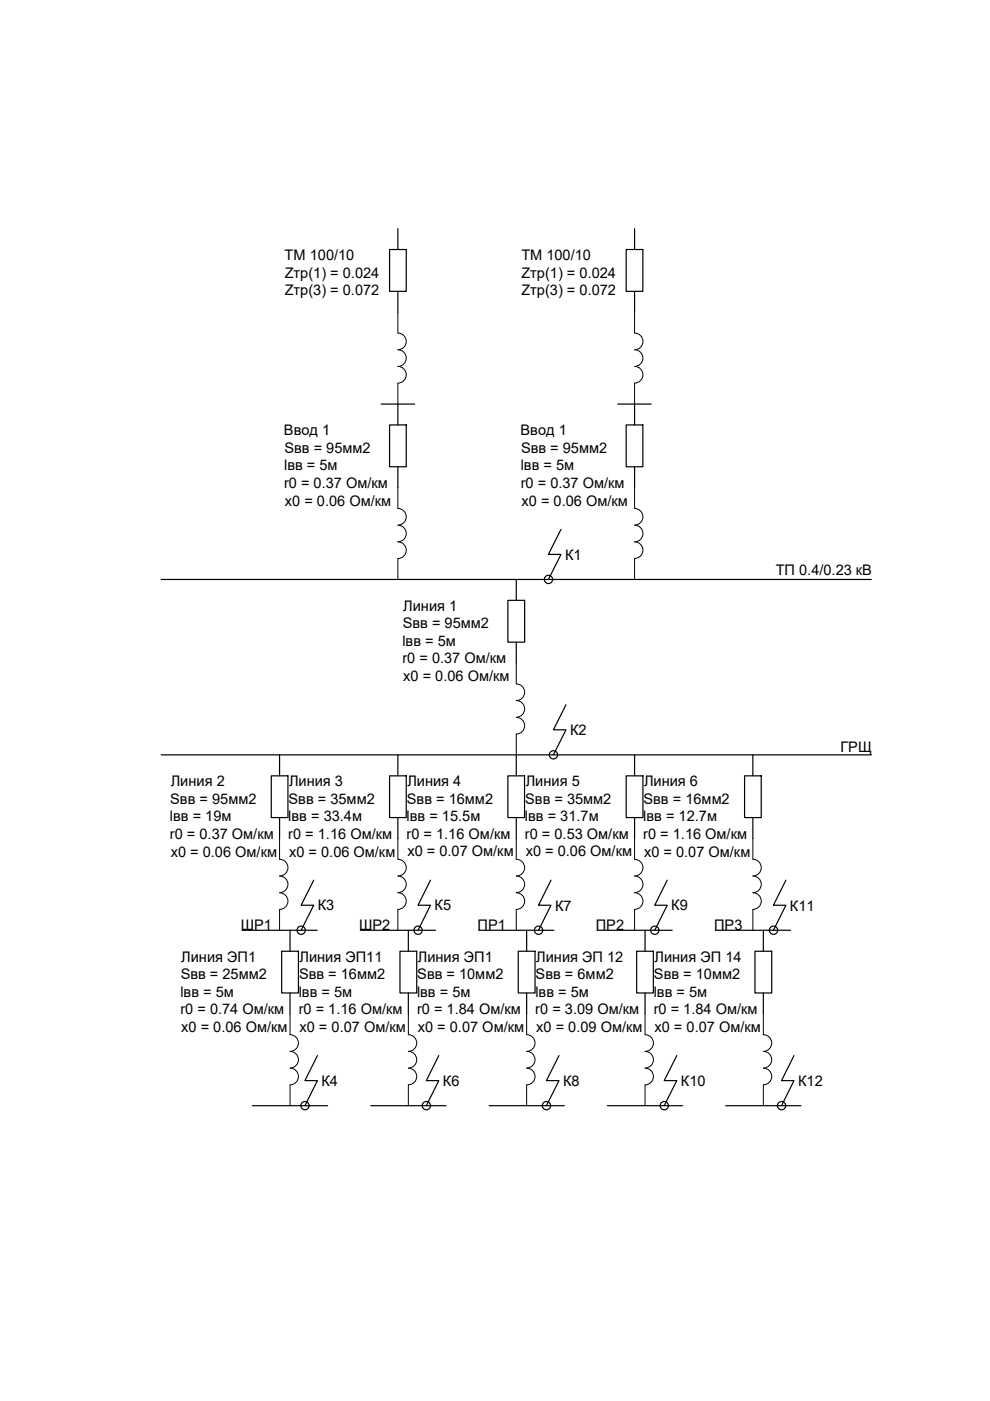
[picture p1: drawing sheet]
<svg xmlns="http://www.w3.org/2000/svg" width="210mm" height="297mm" viewBox="0 0 210 297" stroke-linecap="round" stroke-linejoin="round" font-family="sans-serif">
<!-- layer: 0 -->
<g fill="none" stroke="#000" stroke-width=".25">
<path d="M82.6 52.9h3.5v8.9h-3.5zM84.4 48.5v4.4M132.8 52.9h3.5v8.9h-3.5zM134.5 48.5v4.4M84.4 61.8v4.4M134.5 61.8v4.4M80.8 85.7h7.1M82.6 90.1h3.5v8.9h-3.5zM84.4 85.7v4.4M84.4 99v4.4M131 85.7h7.1M132.8 90.1h3.5v8.9h-3.5z"/>
<path d="M134.5 85.7v4.4M134.5 99v4.4M118.9 112.2l-2.6 5.3h2.6l-2.6 5.4M34.2 122.9h150.5M107.7 127.3h3.5v8.9h-3.5zM109.5 122.9v4.4M109.5 136.2v4.4M120 149.4l-2.7 5.3h2.7l-2.7 5.3M34.2 160h150.5M57.5 164.5h3.6v8.8h-3.6zM59.3 160v4.5M59.3 173.3v4.5"/>
<path d="M82.6 164.5h3.5v8.8h-3.5zM84.4 160v4.5M84.4 173.3v4.5M107.7 164.5h3.5v8.8h-3.5zM109.5 160v4.5M109.5 173.3v4.5M132.8 164.5h3.5v8.8h-3.5zM134.5 160v4.5M134.5 173.3v4.5M157.9 164.5h3.5v8.8h-3.5zM159.6 160v4.5M159.6 173.3v4.5"/>
<path d="M51.3 197.2h16M61.5 197.2v4.5M66.5 186.6l-2.7 5.3h2.7l-2.7 5.3M76.4 197.2h15.9M86.6 197.2v4.5M91.3 186.6l-2.7 5.3h2.7l-2.7 5.3M101.5 197.2h15.9M111.7 197.2v4.5M116.8 186.6l-2.6 5.3h2.6l-2.6 5.3M126.6 197.2h15.9M136.8 197.2v4.5M141.5 186.6l-2.7 5.3h2.7l-2.7 5.3"/>
<path d="M151.7 197.2h15.9M161.8 197.2v4.5M166.6 186.6l-2.6 5.3h2.6l-2.6 5.3M59.7 201.7h3.6v8.8h-3.6zM61.5 210.5v4.5M84.8 201.7h3.6v8.8h-3.6zM86.6 210.5v4.5M109.9 201.7h3.5v8.8h-3.5zM111.7 210.5v4.5M135 201.7h3.5v8.8h-3.5zM136.8 210.5v4.5M160.1 201.7h3.5v8.8h-3.5z"/>
<path d="M161.8 210.5v4.5M53.5 234.4h16M67.3 223.8l-2.6 5.3h2.6l-2.6 5.3M78.6 234.4h16M93 223.8l-2.6 5.3h2.6l-2.6 5.3M103.7 234.4h15.9M118.5 223.8l-2.6 5.3h2.6l-2.6 5.3M128.8 234.4h15.9M143.5 223.8l-2.7 5.3h2.7l-2.7 5.3M153.9 234.4h15.9M168.3 223.8l-2.6 5.3h2.6l-2.6 5.3"/>
<circle cx="116.3" cy="122.8" r=".88"/>
<circle cx="117.3" cy="160" r=".88"/>
<circle cx="63.9" cy="197.2" r=".88"/>
<circle cx="88.6" cy="197.2" r=".88"/>
<circle cx="114.2" cy="197.2" r=".88"/>
<circle cx="138.8" cy="197.2" r=".88"/>
<circle cx="164" cy="197.2" r=".88"/>
<circle cx="64.7" cy="234.4" r=".88"/>
<circle cx="90.4" cy="234.4" r=".88"/>
<circle cx="115.9" cy="234.4" r=".88"/>
<circle cx="140.8" cy="234.4" r=".88"/>
<circle cx="165.7" cy="234.4" r=".88"/>
</g>
<g fill="none" stroke="#000" stroke-width=".21">
<path d="M84.4 66.2v4.4M84.4 70.6a1.77 1.77 0 0 1 1.7 1.8 1.77 1.77 0 0 1-1.7 1.8 1.77 1.77 0 0 1 1.7 1.7 1.77 1.77 0 0 1-1.7 1.8 1.77 1.77 0 0 1 1.7 1.8 1.77 1.77 0 0 1-1.7 1.7M134.5 66.2l.1 4.4a1.77 1.77 0 0 1 1.7 1.8 1.77 1.77 0 0 1-1.7 1.8 1.77 1.77 0 0 1 1.7 1.7 1.77 1.77 0 0 1-1.7 1.8 1.77 1.77 0 0 1 1.7 1.8 1.77 1.77 0 0 1-1.7 1.7M84.4 81.2v4.5M134.5 81.2v4.5M84.4 103.4v4.4M84.4 118.4v4.5M84.4 107.8a1.77 1.77 0 0 1 1.7 1.8 1.77 1.77 0 0 1-1.7 1.7 1.77 1.77 0 0 1 1.7 1.8 1.77 1.77 0 0 1-1.7 1.8 1.77 1.77 0 0 1 1.7 1.7 1.77 1.77 0 0 1-1.7 1.8M134.5 103.4l.1 4.4a1.77 1.77 0 0 1 1.7 1.8 1.77 1.77 0 0 1-1.7 1.7 1.77 1.77 0 0 1 1.7 1.8 1.77 1.77 0 0 1-1.7 1.8 1.77 1.77 0 0 1 1.7 1.7 1.77 1.77 0 0 1-1.7 1.8l-.1 4.5M109.5 140.6v4.4a1.77 1.77 0 0 1 1.7 1.8 1.77 1.77 0 0 1-1.7 1.7 1.77 1.77 0 0 1 1.7 1.8 1.77 1.77 0 0 1-1.7 1.8 1.78 1.78 0 0 1 1.7 1.7 1.78 1.78 0 0 1-1.7 1.8v4.4M59.3 177.8v4.4a1.77 1.77 0 0 1 1.8 1.8 1.77 1.77 0 0 1-1.8 1.7 1.77 1.77 0 0 1 1.8 1.8 1.77 1.77 0 0 1-1.8 1.8 1.78 1.78 0 0 1 1.8 1.7 1.78 1.78 0 0 1-1.8 1.8v4.4M84.4 177.8v4.4"/>
<path d="M109.5 177.8v4.4a1.77 1.77 0 0 1 1.7 1.8 1.77 1.77 0 0 1-1.7 1.7 1.77 1.77 0 0 1 1.7 1.8 1.77 1.77 0 0 1-1.7 1.8 1.78 1.78 0 0 1 1.7 1.7 1.78 1.78 0 0 1-1.7 1.8v4.4M134.5 177.8l.1 4.4a1.77 1.77 0 0 1 1.7 1.8 1.77 1.77 0 0 1-1.7 1.7 1.77 1.77 0 0 1 1.7 1.8 1.77 1.77 0 0 1-1.7 1.8 1.78 1.78 0 0 1 1.7 1.7 1.78 1.78 0 0 1-1.7 1.8l-.1 4.4M159.6 177.8v4.4M84.4 192.8v4.4M84.4 182.2a1.77 1.77 0 0 1 1.7 1.8 1.77 1.77 0 0 1-1.7 1.7 1.77 1.77 0 0 1 1.7 1.8 1.77 1.77 0 0 1-1.7 1.8 1.78 1.78 0 0 1 1.7 1.7 1.78 1.78 0 0 1-1.7 1.8M159.6 192.8v4.4M159.6 182.2a1.77 1.77 0 0 1 1.8 1.8 1.77 1.77 0 0 1-1.8 1.7 1.77 1.77 0 0 1 1.8 1.8 1.77 1.77 0 0 1-1.8 1.8 1.78 1.78 0 0 1 1.8 1.7 1.78 1.78 0 0 1-1.8 1.8M61.5 215v4.4a1.77 1.77 0 0 1 1.8 1.7 1.77 1.77 0 0 1-1.8 1.8 1.77 1.77 0 0 1 1.8 1.8 1.77 1.77 0 0 1-1.8 1.7M86.6 215v4.4M86.6 219.4a1.77 1.77 0 0 1 1.8 1.7 1.77 1.77 0 0 1-1.8 1.8 1.77 1.77 0 0 1 1.8 1.8 1.77 1.77 0 0 1-1.8 1.7M111.7 215v4.4a1.77 1.77 0 0 1 1.7 1.7 1.77 1.77 0 0 1-1.7 1.8 1.77 1.77 0 0 1 1.7 1.8 1.77 1.77 0 0 1-1.7 1.7M136.8 215v4.4a1.77 1.77 0 0 1 1.7 1.7 1.77 1.77 0 0 1-1.7 1.8 1.77 1.77 0 0 1 1.7 1.8 1.77 1.77 0 0 1-1.7 1.7"/>
<path d="M161.8 215v4.4M161.9 219.4a1.77 1.77 0 0 1 1.7 1.7 1.77 1.77 0 0 1-1.7 1.8 1.77 1.77 0 0 1 1.7 1.8 1.77 1.77 0 0 1-1.7 1.7M61.5 226.5a1.77 1.77 0 0 1 1.8 1.7 1.77 1.77 0 0 1-1.8 1.8v4.4M86.6 230v4.4M86.6 226.5a1.77 1.77 0 0 1 1.8 1.7 1.77 1.77 0 0 1-1.8 1.8M111.7 226.5a1.77 1.77 0 0 1 1.7 1.7 1.77 1.77 0 0 1-1.7 1.8v4.4M136.8 226.5a1.77 1.77 0 0 1 1.7 1.7 1.77 1.77 0 0 1-1.7 1.8v4.4M161.8 230v4.4M161.9 226.5a1.77 1.77 0 0 1 1.7 1.7 1.77 1.77 0 0 1-1.7 1.8"/>
</g>
<g font-size="3.1">
<text x="60.4" y="55.2">ТМ 100/10</text>
<text x="60.4" y="58.9">Zтр(1) = 0.024</text>
<text x="110.5" y="55.2">ТМ 100/10</text>
<text x="110.5" y="58.9">Zтр(1) = 0.024</text>
<text x="60.4" y="62.6">Zтр(3) = 0.072</text>
<text x="110.5" y="62.6">Zтр(3) = 0.072</text>
<text x="60.2" y="92.3">Ввод 1</text>
<text x="110.4" y="92.3">Ввод 1</text>
<text x="60.2" y="99.7">lвв = 5м</text>
<text x="60.3" y="96.1">Sвв = 95мм2</text>
<text x="110.4" y="99.7">lвв = 5м</text>
<text x="110.5" y="96.1">Sвв = 95мм2</text>
<text x="60.2" y="103.5">r0 = 0.37 Ом/км</text>
<text x="60.4" y="107.2">x0 = 0.06 Ом/км</text>
<text x="110.4" y="103.5">r0 = 0.37 Ом/км</text>
<text x="110.6" y="107.2">x0 = 0.06 Ом/км</text>
<text x="119.8" y="118.7">К1</text>
<text x="164.5" y="121.9">ТП 0.4/0.23 кВ</text>
<text x="85.5" y="129.5">Линия 1</text>
<text x="85.3" y="136.9">lвв = 5м</text>
<text x="85.4" y="133.3">Sвв = 95мм2</text>
<text x="85.3" y="140.7">r0 = 0.37 Ом/км</text>
<text x="85.5" y="144.4">x0 = 0.06 Ом/км</text>
<text x="120.9" y="155.9">К2</text>
<text x="178.2" y="159.4">ГРЩ</text>
<text x="36.2" y="166.7">Линия 2</text>
<text x="61.3" y="166.7">Линия 3</text>
<text x="86.4" y="166.7">Линия 4</text>
<text x="111.5" y="166.7">Линия 5</text>
<text x="136.6" y="166.7">Линия 6</text>
<text x="36.1" y="170.4">Sвв = 95мм2</text>
<text x="61.2" y="170.4">Sвв = 35мм2</text>
<text x="86.3" y="170.4">Sвв = 16мм2</text>
<text x="111.4" y="170.4">Sвв = 35мм2</text>
<text x="136.4" y="170.4">Sвв = 16мм2</text>
<text x="36" y="174.1">lвв = 19м</text>
<text x="36" y="177.9">r0 = 0.37 Ом/км</text>
<text x="61.1" y="174.1">lвв = 33.4м</text>
<text x="61.1" y="177.9">r0 = 1.16 Ом/км</text>
<text x="86.2" y="174.1">lвв = 15.5м</text>
<text x="86.2" y="177.8">r0 = 1.16 Ом/км</text>
<text x="111.3" y="174.1">lвв = 31.7м</text>
<text x="111.3" y="177.8">r0 = 0.53 Ом/км</text>
<text x="136.4" y="174.1">lвв = 12.7м</text>
<text x="136.4" y="177.9">r0 = 1.16 Ом/км</text>
<text x="36.2" y="181.6">x0 = 0.06 Ом/км</text>
<text x="61.3" y="181.6">x0 = 0.06 Ом/км</text>
<text x="86.4" y="181.6">x0 = 0.07 Ом/км</text>
<text x="111.5" y="181.6">x0 = 0.06 Ом/км</text>
<text x="136.6" y="181.6">x0 = 0.07 Ом/км</text>
<text x="51.1" y="197.2">ШР1</text>
<text x="67.4" y="193">К3</text>
<text x="76.1" y="197.2">ШР2</text>
<text x="92.1" y="193">К5</text>
<text x="101.2" y="197.2">ПР1</text>
<text x="117.7" y="193">К7</text>
<text x="126.3" y="197.2">ПР2</text>
<text x="142.3" y="193">К9</text>
<text x="151.4" y="197.2">ПР3</text>
<text x="167.5" y="193">К11</text>
<text x="38.4" y="203.9">Линия ЭП1</text>
<text x="63.5" y="203.9">Линия ЭП11</text>
<text x="88.6" y="203.9">Линия ЭП1</text>
<text x="113.7" y="203.9">Линия ЭП 12</text>
<text x="138.8" y="203.9">Линия ЭП 14</text>
<text x="38.3" y="207.7">Sвв = 25мм2</text>
<text x="63.4" y="207.7">Sвв = 16мм2</text>
<text x="88.5" y="207.7">Sвв = 10мм2</text>
<text x="113.6" y="207.7">Sвв = 6мм2</text>
<text x="138.6" y="207.7">Sвв = 10мм2</text>
<text x="38.3" y="211.3">lвв = 5м</text>
<text x="38.3" y="215.1">r0 = 0.74 Ом/км</text>
<text x="63.3" y="211.3">lвв = 5м</text>
<text x="63.3" y="215.1">r0 = 1.16 Ом/км</text>
<text x="88.4" y="211.3">lвв = 5м</text>
<text x="88.4" y="215.1">r0 = 1.84 Ом/км</text>
<text x="113.5" y="215.1">r0 = 3.09 Ом/км</text>
<text x="113.5" y="211.3">lвв = 5м</text>
<text x="138.6" y="211.3">lвв = 5м</text>
<text x="138.6" y="215.1">r0 = 1.84 Ом/км</text>
<text x="38.4" y="218.8">x0 = 0.06 Ом/км</text>
<text x="63.5" y="218.8">x0 = 0.07 Ом/км</text>
<text x="88.6" y="218.8">x0 = 0.07 Ом/км</text>
<text x="113.7" y="218.8">x0 = 0.09 Ом/км</text>
<text x="138.8" y="218.8">x0 = 0.07 Ом/км</text>
<text x="68.2" y="230.2">К4</text>
<text x="93.9" y="230.2">К6</text>
<text x="119.4" y="230.2">К8</text>
<text x="144.4" y="230.2">К10</text>
<text x="169.2" y="230.2">К12</text>
</g>
</svg>
